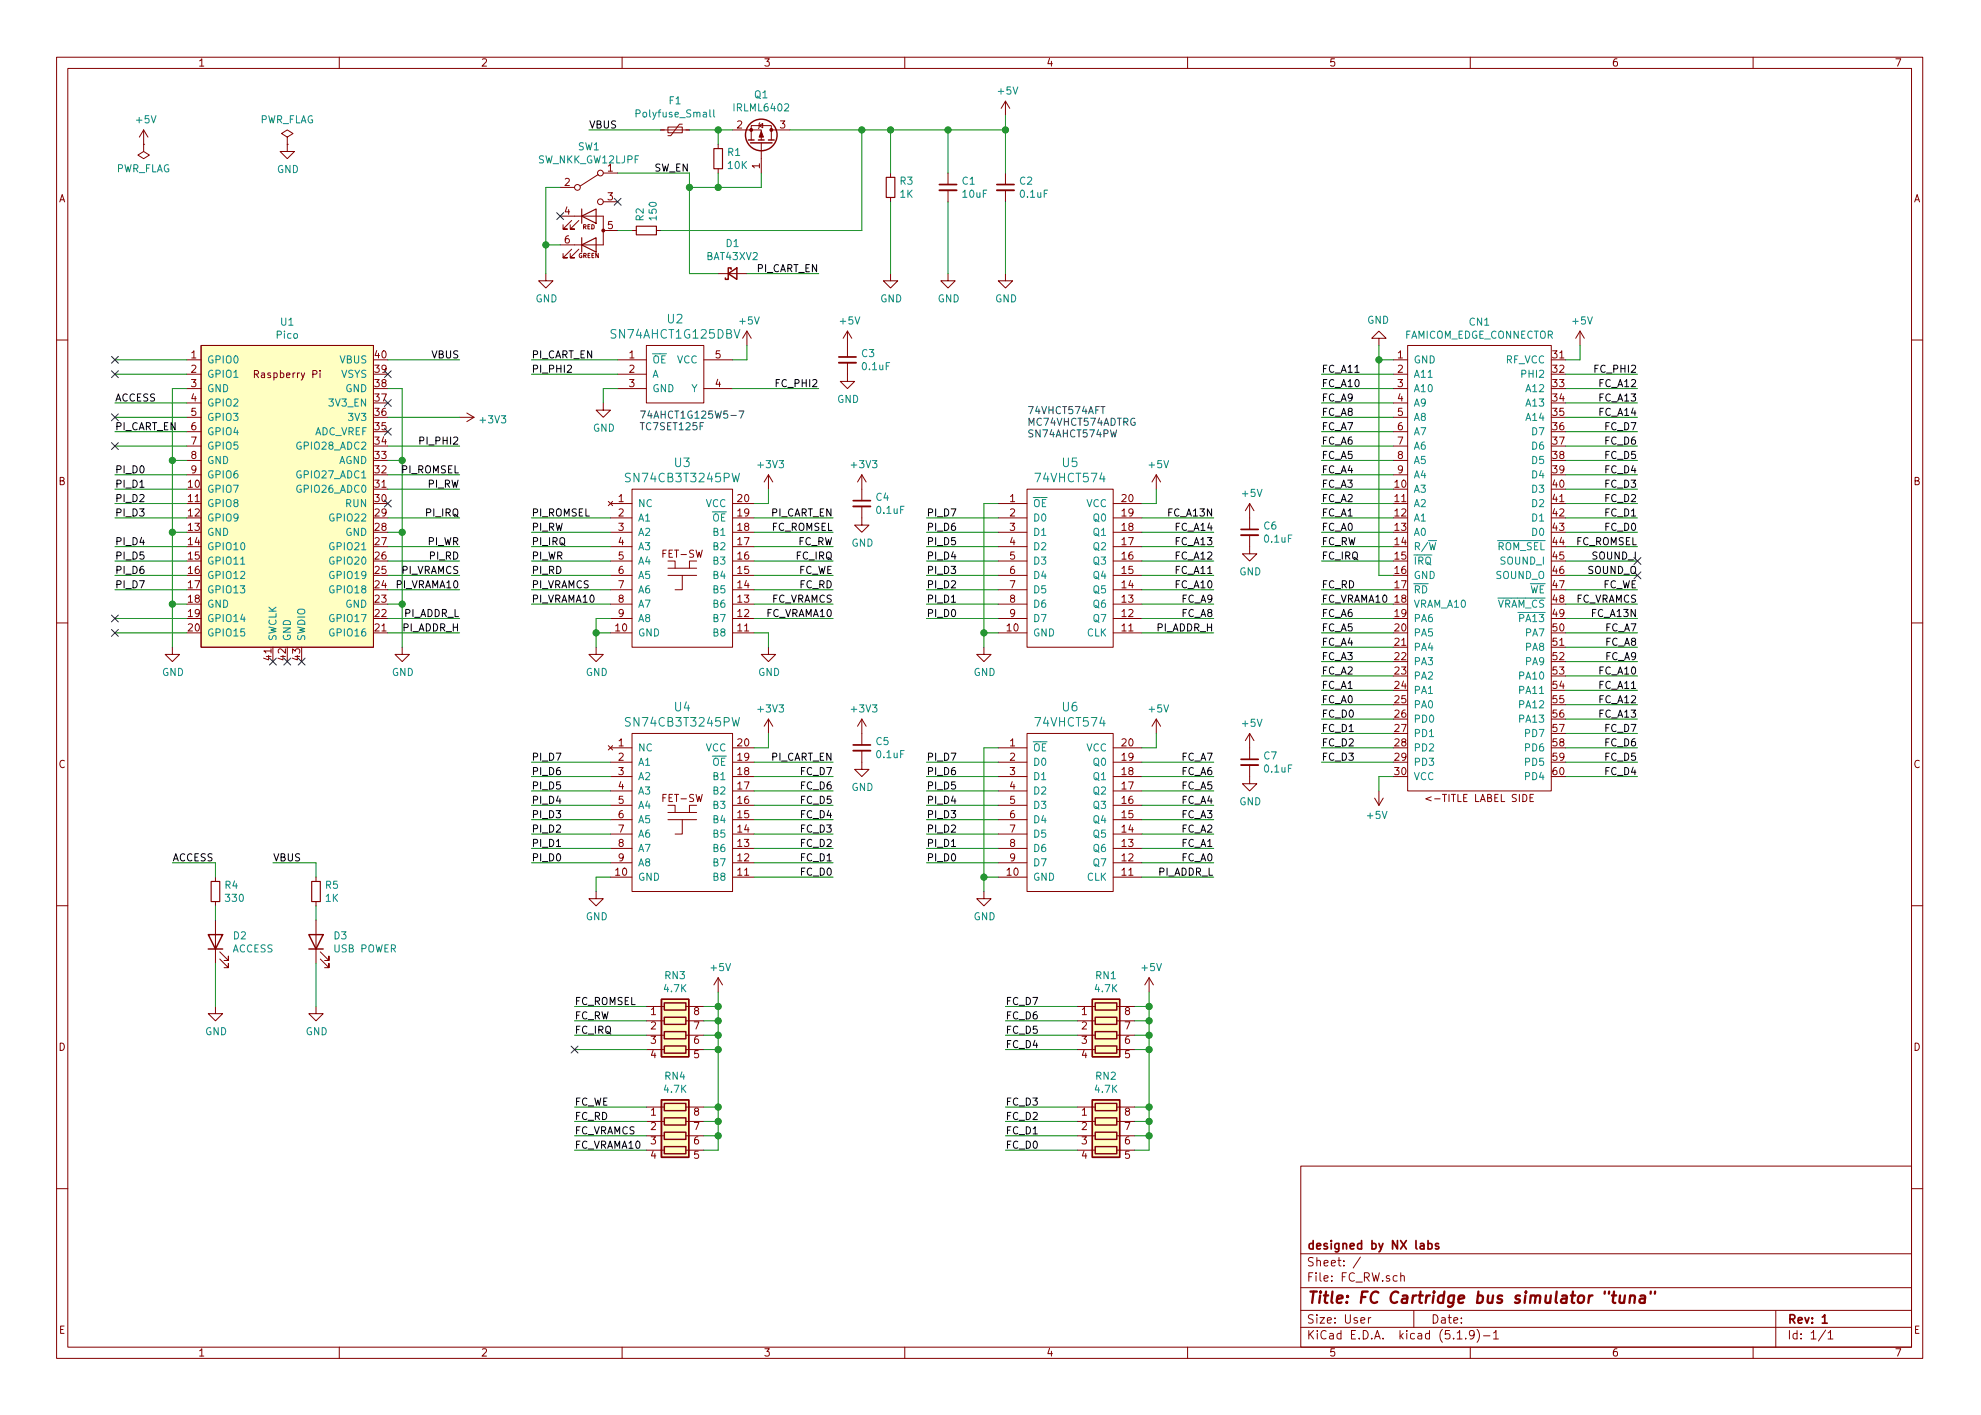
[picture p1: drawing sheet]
EESchema Schematic File Version 4
EELAYER 30 0
EELAYER END
$Descr User 13780 9843
encoding utf-8
Sheet 1 1
Title "FC Cartridge bus simulator \"tuna\""
Date ""
Rev "1"
Comp "designed by NX labs"
Comment1 ""
Comment2 ""
Comment3 ""
Comment4 ""
$EndDescr
$Comp
L FC_RW:FAMICOM_EDGE_CONNECTOR CN1
U 1 1
P 10300 3950
F 0 "CN1" H 10300 5665 50  0000 C CNN
F 1 "FAMICOM_EDGE_CONNECTOR" H 10300 5574 50  0000 C CNN
F 2 "FC_RW:Famicom_60pin" H 10300 4200 50  0001 C CNN
F 3 "" H 10300 4200 50  0001 C CNN
	1    10300 3950
	1    0    0    -1  
$EndComp
$Comp
L PiPico:Pico U1
U 1 1
P 2000 3450
F 0 "U1" H 2000 4665 50  0000 C CNN
F 1 "Pico" H 2000 4574 50  0000 C CNN
F 2 "FC_RW:RPi_Pico_SMD_TH" V 2000 3450 50  0001 C CNN
F 3 "" H 2000 3450 50  0001 C CNN
	1    2000 3450
	1    0    0    -1  
$EndComp
$Comp
L power:+5V #PWR03
U 1 1
P 1000 1000
F 0 "#PWR03" H 1000 850 50  0001 C CNN
F 1 "+5V" H 1015 1173 50  0000 C CNN
F 2 "" H 1000 1000 50  0001 C CNN
F 3 "" H 1000 1000 50  0001 C CNN
	1    1000 1000
	1    0    0    -1  
$EndComp
$Comp
L power:GND #PWR05
U 1 1
P 2000 1000
F 0 "#PWR05" H 2000 750 50  0001 C CNN
F 1 "GND" H 2005 827 50  0000 C CNN
F 2 "" H 2000 1000 50  0001 C CNN
F 3 "" H 2000 1000 50  0001 C CNN
	1    2000 1000
	1    0    0    -1  
$EndComp
$Comp
L power:PWR_FLAG #FLG03
U 1 1
P 2000 1000
F 0 "#FLG03" H 2000 1075 50  0001 C CNN
F 1 "PWR_FLAG" H 2000 1173 50  0000 C CNN
F 2 "" H 2000 1000 50  0001 C CNN
F 3 "~" H 2000 1000 50  0001 C CNN
	1    2000 1000
	1    0    0    -1  
$EndComp
$Comp
L FC_RW:74xx574 U6
U 1 1
P 7450 5650
F 0 "U6" H 7450 6387 60  0000 C CNN
F 1 "74VHCT574" H 7450 6281 60  0000 C CNN
F 2 "Package_SO:TSSOP-20_4.4x6.5mm_P0.65mm" H 7450 5650 60  0001 C CNN
F 3 "" H 7450 5650 60  0001 C CNN
	1    7450 5650
	1    0    0    -1  
$EndComp
$Comp
L FC_RW:74xx574 U5
U 1 1
P 7450 3950
F 0 "U5" H 7450 4687 60  0000 C CNN
F 1 "74VHCT574" H 7450 4581 60  0000 C CNN
F 2 "Package_SO:TSSOP-20_4.4x6.5mm_P0.65mm" H 7450 3950 60  0001 C CNN
F 3 "" H 7450 3950 60  0001 C CNN
	1    7450 3950
	1    0    0    -1  
$EndComp
Wire Wire Line
	7950 3600 8450 3600
Wire Wire Line
	7950 3700 8450 3700
Wire Wire Line
	7950 3800 8450 3800
Wire Wire Line
	7950 3900 8450 3900
Wire Wire Line
	7950 4000 8450 4000
Wire Wire Line
	7950 4100 8450 4100
Wire Wire Line
	7950 4200 8450 4200
Wire Wire Line
	7950 4300 8450 4300
Wire Wire Line
	7950 5300 8450 5300
Wire Wire Line
	7950 5400 8450 5400
Wire Wire Line
	7950 5500 8450 5500
Wire Wire Line
	7950 5600 8450 5600
Wire Wire Line
	7950 5700 8450 5700
Wire Wire Line
	7950 5800 8450 5800
Wire Wire Line
	7950 5900 8450 5900
Wire Wire Line
	7950 6000 8450 6000
Wire Wire Line
	5250 6100 5800 6100
Wire Wire Line
	5250 6000 5800 6000
Wire Wire Line
	5250 5900 5800 5900
Wire Wire Line
	5250 5800 5800 5800
Wire Wire Line
	5250 5700 5800 5700
Wire Wire Line
	5250 5600 5800 5600
Wire Wire Line
	5250 5500 5800 5500
Wire Wire Line
	5250 5400 5800 5400
Wire Wire Line
	5100 2700 5700 2700
Wire Wire Line
	3700 3600 4250 3600
Wire Wire Line
	3700 3700 4250 3700
Wire Wire Line
	3700 3800 4250 3800
Wire Wire Line
	3700 3900 4250 3900
Wire Wire Line
	3700 2600 4300 2600
Wire Wire Line
	3700 6000 4250 6000
Wire Wire Line
	3700 5900 4250 5900
Wire Wire Line
	3700 5800 4250 5800
Wire Wire Line
	3700 5700 4250 5700
Wire Wire Line
	3700 5600 4250 5600
Wire Wire Line
	3700 5500 4250 5500
Wire Wire Line
	3700 5400 4250 5400
Wire Wire Line
	3700 5300 4250 5300
Wire Wire Line
	9200 2600 9700 2600
Wire Wire Line
	9200 2700 9700 2700
Wire Wire Line
	9200 2800 9700 2800
Wire Wire Line
	9200 2900 9700 2900
Wire Wire Line
	9200 3000 9700 3000
Wire Wire Line
	9200 3100 9700 3100
Wire Wire Line
	9200 3200 9700 3200
Wire Wire Line
	9200 3300 9700 3300
Wire Wire Line
	9200 3400 9700 3400
Wire Wire Line
	9200 3500 9700 3500
Wire Wire Line
	9200 3600 9700 3600
Wire Wire Line
	9200 3700 9700 3700
Wire Wire Line
	9200 3800 9700 3800
Wire Wire Line
	9200 3900 9700 3900
Wire Wire Line
	9200 4100 9700 4100
Wire Wire Line
	9200 4200 9700 4200
Wire Wire Line
	9200 4300 9700 4300
Wire Wire Line
	9200 4400 9700 4400
Wire Wire Line
	9200 4500 9700 4500
Wire Wire Line
	9200 4600 9700 4600
Wire Wire Line
	9200 4700 9700 4700
Wire Wire Line
	9200 4800 9700 4800
Wire Wire Line
	9200 4900 9700 4900
Wire Wire Line
	9200 5000 9700 5000
Wire Wire Line
	9200 5100 9700 5100
Wire Wire Line
	9200 5200 9700 5200
Wire Wire Line
	9200 5300 9700 5300
Wire Wire Line
	10900 2600 11400 2600
Wire Wire Line
	10900 2700 11400 2700
Wire Wire Line
	10900 2800 11400 2800
Wire Wire Line
	10900 2900 11400 2900
Wire Wire Line
	10900 3000 11400 3000
Wire Wire Line
	10900 3100 11400 3100
Wire Wire Line
	10900 3200 11400 3200
Wire Wire Line
	10900 3300 11400 3300
Wire Wire Line
	10900 3400 11400 3400
Wire Wire Line
	10900 3500 11400 3500
Wire Wire Line
	10900 3600 11400 3600
Wire Wire Line
	10900 3700 11400 3700
Wire Wire Line
	10900 3800 11400 3800
Wire Wire Line
	10900 3900 11400 3900
Wire Wire Line
	10900 4000 11400 4000
Wire Wire Line
	10900 4100 11400 4100
Wire Wire Line
	10900 4200 11400 4200
Wire Wire Line
	10900 4300 11400 4300
Wire Wire Line
	10900 4400 11400 4400
Wire Wire Line
	10900 4500 11400 4500
Wire Wire Line
	10900 4600 11400 4600
Wire Wire Line
	10900 4700 11400 4700
Wire Wire Line
	10900 4800 11400 4800
Wire Wire Line
	10900 4900 11400 4900
Wire Wire Line
	10900 5000 11400 5000
Wire Wire Line
	10900 5100 11400 5100
Wire Wire Line
	10900 5200 11400 5200
Wire Wire Line
	10900 5300 11400 5300
Wire Wire Line
	10900 5400 11400 5400
Text Label 5800 6100 2    50   ~ 0
FC_D0
Text Label 5800 6000 2    50   ~ 0
FC_D1
Text Label 5800 5900 2    50   ~ 0
FC_D2
Text Label 5800 5800 2    50   ~ 0
FC_D3
Text Label 5800 5700 2    50   ~ 0
FC_D4
Text Label 5800 5600 2    50   ~ 0
FC_D5
Text Label 5800 5500 2    50   ~ 0
FC_D6
Text Label 5800 5400 2    50   ~ 0
FC_D7
Text Label 9200 5000 0    50   ~ 0
FC_D0
Text Label 9200 5100 0    50   ~ 0
FC_D1
Text Label 9200 5200 0    50   ~ 0
FC_D2
Text Label 9200 5300 0    50   ~ 0
FC_D3
Text Label 11400 5400 2    50   ~ 0
FC_D4
Text Label 11400 5300 2    50   ~ 0
FC_D5
Text Label 11400 5200 2    50   ~ 0
FC_D6
Text Label 11400 5100 2    50   ~ 0
FC_D7
Text Label 11400 3700 2    50   ~ 0
FC_D0
Text Label 11400 3600 2    50   ~ 0
FC_D1
Text Label 11400 3500 2    50   ~ 0
FC_D2
Text Label 11400 3400 2    50   ~ 0
FC_D3
Text Label 11400 3300 2    50   ~ 0
FC_D4
Text Label 11400 3200 2    50   ~ 0
FC_D5
Text Label 11400 3100 2    50   ~ 0
FC_D6
Text Label 11400 3000 2    50   ~ 0
FC_D7
Text Label 3700 6000 0    50   ~ 0
PI_D0
Text Label 3700 5900 0    50   ~ 0
PI_D1
Text Label 3700 5800 0    50   ~ 0
PI_D2
Text Label 3700 5700 0    50   ~ 0
PI_D3
Text Label 3700 5600 0    50   ~ 0
PI_D4
Text Label 3700 5500 0    50   ~ 0
PI_D5
Text Label 3700 5400 0    50   ~ 0
PI_D6
Text Label 3700 5300 0    50   ~ 0
PI_D7
Text Label 9200 3700 0    50   ~ 0
FC_A0
Text Label 9200 3600 0    50   ~ 0
FC_A1
Text Label 9200 3500 0    50   ~ 0
FC_A2
Text Label 9200 3400 0    50   ~ 0
FC_A3
Text Label 9200 3300 0    50   ~ 0
FC_A4
Text Label 9200 3200 0    50   ~ 0
FC_A5
Text Label 9200 3100 0    50   ~ 0
FC_A6
Text Label 9200 3000 0    50   ~ 0
FC_A7
Text Label 9200 2900 0    50   ~ 0
FC_A8
Text Label 9200 2800 0    50   ~ 0
FC_A9
Text Label 9200 2700 0    50   ~ 0
FC_A10
Text Label 9200 2600 0    50   ~ 0
FC_A11
Text Label 11400 2700 2    50   ~ 0
FC_A12
Text Label 11400 2800 2    50   ~ 0
FC_A13
Text Label 11400 2900 2    50   ~ 0
FC_A14
Text Label 11400 4300 2    50   ~ 0
FC_A13N
Text Label 8450 6000 2    50   ~ 0
FC_A0
Text Label 8450 5900 2    50   ~ 0
FC_A1
Text Label 8450 5800 2    50   ~ 0
FC_A2
Text Label 8450 5700 2    50   ~ 0
FC_A3
Text Label 8450 5600 2    50   ~ 0
FC_A4
Text Label 8450 5500 2    50   ~ 0
FC_A5
Text Label 8450 5400 2    50   ~ 0
FC_A6
Text Label 8450 5300 2    50   ~ 0
FC_A7
Text Label 8450 4300 2    50   ~ 0
FC_A8
Text Label 8450 4200 2    50   ~ 0
FC_A9
Text Label 8450 4100 2    50   ~ 0
FC_A10
Text Label 8450 4000 2    50   ~ 0
FC_A11
Text Label 8450 3900 2    50   ~ 0
FC_A12
Text Label 8450 3800 2    50   ~ 0
FC_A13
Text Label 8450 3700 2    50   ~ 0
FC_A14
Text Label 8450 3600 2    50   ~ 0
FC_A13N
Text Label 9200 4900 0    50   ~ 0
FC_A0
Text Label 9200 4800 0    50   ~ 0
FC_A1
Text Label 9200 4700 0    50   ~ 0
FC_A2
Text Label 9200 4600 0    50   ~ 0
FC_A3
Text Label 9200 4500 0    50   ~ 0
FC_A4
Text Label 9200 4400 0    50   ~ 0
FC_A5
Text Label 9200 4300 0    50   ~ 0
FC_A6
Text Label 11400 4400 2    50   ~ 0
FC_A7
Text Label 11400 4500 2    50   ~ 0
FC_A8
Text Label 11400 4600 2    50   ~ 0
FC_A9
Text Label 11400 4700 2    50   ~ 0
FC_A10
Text Label 11400 4800 2    50   ~ 0
FC_A11
Text Label 11400 4900 2    50   ~ 0
FC_A12
Text Label 11400 5000 2    50   ~ 0
FC_A13
Wire Wire Line
	9700 4000 9600 4000
Wire Wire Line
	9600 4000 9600 2500
Wire Wire Line
	9600 2500 9700 2500
Wire Wire Line
	9600 2500 9600 2400
Connection ~ 9600 2500
Wire Wire Line
	9700 5400 9600 5400
Wire Wire Line
	9600 5400 9600 5500
Wire Wire Line
	10900 2500 11000 2500
Wire Wire Line
	11000 2500 11000 2400
Text Label 11400 2600 2    50   ~ 0
FC_PHI2
Text Label 5700 2700 2    50   ~ 0
FC_PHI2
Text Label 5800 3700 2    50   ~ 0
FC_ROMSEL
Text Label 11400 3800 2    50   ~ 0
FC_ROMSEL
Text Label 11400 4100 2    50   ~ 0
FC_WE
Text Label 9200 4100 0    50   ~ 0
FC_RD
Text Label 5800 4100 2    50   ~ 0
FC_RD
Text Label 5800 4000 2    50   ~ 0
FC_WE
Text Label 11400 4200 2    50   ~ 0
FC_VRAMCS
Text Label 9200 4200 0    50   ~ 0
FC_VRAMA10
Text Label 5800 3800 2    50   ~ 0
FC_RW
Text Label 9200 3800 0    50   ~ 0
FC_RW
Text Label 9200 3900 0    50   ~ 0
FC_IRQ
Wire Wire Line
	7950 4400 8450 4400
Wire Wire Line
	7950 6100 8450 6100
Text Label 8450 6100 2    50   ~ 0
PI_ADDR_L
Text Label 8450 4400 2    50   ~ 0
PI_ADDR_H
Wire Wire Line
	5250 5300 5800 5300
Wire Wire Line
	6950 6100 6850 6100
Wire Wire Line
	6850 6100 6850 6200
Wire Wire Line
	6950 4400 6850 4400
Wire Wire Line
	6850 4400 6850 4500
Wire Wire Line
	7950 3500 8050 3500
Wire Wire Line
	8050 3500 8050 3400
Wire Wire Line
	7950 5200 8050 5200
Wire Wire Line
	8050 5200 8050 5100
Wire Wire Line
	800  4100 1300 4100
Wire Wire Line
	800  4300 1300 4300
Wire Wire Line
	800  4400 1300 4400
Text Label 3700 2600 0    50   ~ 0
PI_PHI2
Text Label 3700 3600 0    50   ~ 0
PI_ROMSEL
Text Label 3700 3700 0    50   ~ 0
PI_RW
Text Label 3700 4000 0    50   ~ 0
PI_RD
Text Label 3700 3900 0    50   ~ 0
PI_WR
Wire Wire Line
	800  3300 1300 3300
Wire Wire Line
	800  3400 1300 3400
Wire Wire Line
	800  3500 1300 3500
Wire Wire Line
	800  3600 1300 3600
Wire Wire Line
	800  3800 1300 3800
Wire Wire Line
	800  3900 1300 3900
Wire Wire Line
	800  4000 1300 4000
Wire Wire Line
	800  2500 1300 2500
Wire Wire Line
	800  2600 1300 2600
Wire Wire Line
	800  2800 1300 2800
Wire Wire Line
	800  2900 1300 2900
Wire Wire Line
	800  3000 1300 3000
Wire Wire Line
	800  3100 1300 3100
Wire Wire Line
	2700 4100 3200 4100
Wire Wire Line
	2700 4300 3200 4300
Wire Wire Line
	2700 4400 3200 4400
Wire Wire Line
	2700 3300 3200 3300
Wire Wire Line
	2700 3400 3200 3400
Wire Wire Line
	2700 3600 3200 3600
Wire Wire Line
	2700 3800 3200 3800
Wire Wire Line
	2700 3900 3200 3900
Wire Wire Line
	2700 4000 3200 4000
Wire Wire Line
	2700 2500 3200 2500
Wire Wire Line
	2700 2900 3200 2900
Wire Wire Line
	2700 3100 3200 3100
Wire Wire Line
	1300 4200 1200 4200
Wire Wire Line
	1200 4200 1200 4500
Wire Wire Line
	1300 3700 1200 3700
Wire Wire Line
	1200 3700 1200 4200
Connection ~ 1200 4200
Wire Wire Line
	1300 3200 1200 3200
Wire Wire Line
	1200 3200 1200 3700
Connection ~ 1200 3700
Wire Wire Line
	1300 2700 1200 2700
Wire Wire Line
	1200 2700 1200 3200
Connection ~ 1200 3200
Wire Wire Line
	2700 2700 2800 2700
Wire Wire Line
	2800 2700 2800 3200
Wire Wire Line
	2700 4200 2800 4200
Connection ~ 2800 4200
Wire Wire Line
	2800 4200 2800 4500
Wire Wire Line
	2700 3700 2800 3700
Connection ~ 2800 3700
Wire Wire Line
	2800 3700 2800 4200
Wire Wire Line
	2700 3200 2800 3200
Connection ~ 2800 3200
Wire Wire Line
	2800 3200 2800 3700
Wire Wire Line
	4250 6100 4150 6100
Wire Wire Line
	4150 6100 4150 6200
Wire Wire Line
	5250 5200 5350 5200
Wire Wire Line
	5350 5200 5350 5100
Text Label 3200 3100 2    50   ~ 0
PI_PHI2
Text Label 3200 3300 2    50   ~ 0
PI_ROMSEL
Text Label 3200 3400 2    50   ~ 0
PI_RW
Text Label 3700 3800 0    50   ~ 0
PI_IRQ
Text Label 3700 4200 0    50   ~ 0
PI_VRAMA10
Text Label 3700 4100 0    50   ~ 0
PI_VRAMCS
Text Label 3200 4000 2    50   ~ 0
PI_VRAMCS
Text Label 3200 4100 2    50   ~ 0
PI_VRAMA10
Text Label 3200 3600 2    50   ~ 0
PI_IRQ
Text Label 3200 4300 2    50   ~ 0
PI_ADDR_L
Text Label 3200 4400 2    50   ~ 0
PI_ADDR_H
Wire Wire Line
	6450 6000 6950 6000
Wire Wire Line
	6450 5900 6950 5900
Wire Wire Line
	6450 5800 6950 5800
Wire Wire Line
	6450 5700 6950 5700
Wire Wire Line
	6450 5600 6950 5600
Wire Wire Line
	6450 5500 6950 5500
Wire Wire Line
	6450 5400 6950 5400
Wire Wire Line
	6450 5300 6950 5300
Text Label 6450 6000 0    50   ~ 0
PI_D0
Text Label 6450 5900 0    50   ~ 0
PI_D1
Text Label 6450 5800 0    50   ~ 0
PI_D2
Text Label 6450 5700 0    50   ~ 0
PI_D3
Text Label 6450 5600 0    50   ~ 0
PI_D4
Text Label 6450 5500 0    50   ~ 0
PI_D5
Text Label 6450 5400 0    50   ~ 0
PI_D6
Text Label 6450 5300 0    50   ~ 0
PI_D7
Wire Wire Line
	6450 4300 6950 4300
Wire Wire Line
	6450 4200 6950 4200
Wire Wire Line
	6450 4100 6950 4100
Wire Wire Line
	6450 4000 6950 4000
Wire Wire Line
	6450 3900 6950 3900
Wire Wire Line
	6450 3800 6950 3800
Wire Wire Line
	6450 3700 6950 3700
Wire Wire Line
	6450 3600 6950 3600
Text Label 6450 4300 0    50   ~ 0
PI_D0
Text Label 6450 4200 0    50   ~ 0
PI_D1
Text Label 6450 4100 0    50   ~ 0
PI_D2
Text Label 6450 4000 0    50   ~ 0
PI_D3
Text Label 6450 3900 0    50   ~ 0
PI_D4
Text Label 6450 3800 0    50   ~ 0
PI_D5
Text Label 6450 3700 0    50   ~ 0
PI_D6
Text Label 6450 3600 0    50   ~ 0
PI_D7
$Comp
L FC_RW:SN74CB3T3245 U4
U 1 1
P 4750 5700
F 0 "U4" H 4750 6487 60  0000 C CNN
F 1 "SN74CB3T3245PW" H 4750 6381 60  0000 C CNN
F 2 "Package_SO:TSSOP-20_4.4x6.5mm_P0.65mm" H 4750 5700 60  0001 C CNN
F 3 "" H 4750 5700 60  0001 C CNN
	1    4750 5700
	1    0    0    -1  
$EndComp
$Comp
L Transistor_FET:IRLML6402 Q1
U 1 1
P 5300 1000
F 0 "Q1" V 5642 1000 50  0000 C CNN
F 1 "IRLML6402" V 5551 1000 50  0000 C CNN
F 2 "Package_TO_SOT_SMD:SOT-23" H 5500 925 50  0001 L CIN
F 3 "https://www.infineon.com/dgdl/irlml6402pbf.pdf?fileId=5546d462533600a401535668d5c2263c" H 5300 1000 50  0001 L CNN
	1    5300 1000
	0    1    -1   0   
$EndComp
$Comp
L Device:R_Pack04 RN1
U 1 1
P 7700 7200
F 0 "RN1" V 7283 7200 50  0000 C CNN
F 1 "4.7K" V 7374 7200 50  0000 C CNN
F 2 "Resistor_SMD:R_Array_Convex_4x0603" V 7975 7200 50  0001 C CNN
F 3 "~" H 7700 7200 50  0001 C CNN
	1    7700 7200
	0    1    1    0   
$EndComp
$Comp
L Device:R_Pack04 RN2
U 1 1
P 7700 7900
F 0 "RN2" V 7283 7900 50  0000 C CNN
F 1 "4.7K" V 7374 7900 50  0000 C CNN
F 2 "Resistor_SMD:R_Array_Convex_4x0603" V 7975 7900 50  0001 C CNN
F 3 "~" H 7700 7900 50  0001 C CNN
	1    7700 7900
	0    1    1    0   
$EndComp
Wire Wire Line
	4500 7800 4000 7800
Wire Wire Line
	4500 7900 4000 7900
Wire Wire Line
	4500 8000 4000 8000
Text Label 4000 7200 0    50   ~ 0
FC_IRQ
Text Label 5800 4300 2    50   ~ 0
FC_VRAMA10
Text Label 5800 4200 2    50   ~ 0
FC_VRAMCS
Wire Wire Line
	7500 8000 7000 8000
Wire Wire Line
	7500 7900 7000 7900
Wire Wire Line
	7500 7800 7000 7800
Wire Wire Line
	7500 7700 7000 7700
Wire Wire Line
	7500 7300 7000 7300
Wire Wire Line
	7500 7200 7000 7200
Wire Wire Line
	7500 7100 7000 7100
Wire Wire Line
	7500 7000 7000 7000
Text Label 7000 8000 0    50   ~ 0
FC_D0
Text Label 7000 7900 0    50   ~ 0
FC_D1
Text Label 7000 7800 0    50   ~ 0
FC_D2
Text Label 7000 7700 0    50   ~ 0
FC_D3
Text Label 7000 7300 0    50   ~ 0
FC_D4
Text Label 7000 7200 0    50   ~ 0
FC_D5
Text Label 7000 7100 0    50   ~ 0
FC_D6
Text Label 7000 7000 0    50   ~ 0
FC_D7
Wire Wire Line
	7900 7000 8000 7000
Wire Wire Line
	8000 7000 8000 7100
Wire Wire Line
	8000 7100 7900 7100
Wire Wire Line
	8000 7100 8000 7200
Wire Wire Line
	8000 7200 7900 7200
Connection ~ 8000 7100
Wire Wire Line
	8000 7200 8000 7300
Wire Wire Line
	8000 7300 7900 7300
Connection ~ 8000 7200
Wire Wire Line
	8000 7300 8000 7700
Wire Wire Line
	8000 7700 7900 7700
Connection ~ 8000 7300
Wire Wire Line
	8000 7700 8000 7800
Wire Wire Line
	8000 7800 7900 7800
Connection ~ 8000 7700
Wire Wire Line
	8000 7800 8000 7900
Wire Wire Line
	8000 7900 7900 7900
Connection ~ 8000 7800
Wire Wire Line
	8000 7900 8000 8000
Wire Wire Line
	8000 8000 7900 8000
Connection ~ 8000 7900
Text Label 11400 4000 2    50   ~ 0
SOUND_O
Text Label 11400 3900 2    50   ~ 0
SOUND_I
$Comp
L power:GND #PWR013
U 1 1
P 9600 2400
F 0 "#PWR013" H 9600 2150 50  0001 C CNN
F 1 "GND" H 9605 2227 50  0000 C CNN
F 2 "" H 9600 2400 50  0001 C CNN
F 3 "" H 9600 2400 50  0001 C CNN
	1    9600 2400
	-1   0    0    1   
$EndComp
$Comp
L power:+5V #PWR014
U 1 1
P 11000 2400
F 0 "#PWR014" H 11000 2250 50  0001 C CNN
F 1 "+5V" H 11015 2573 50  0000 C CNN
F 2 "" H 11000 2400 50  0001 C CNN
F 3 "" H 11000 2400 50  0001 C CNN
	1    11000 2400
	1    0    0    -1  
$EndComp
$Comp
L power:+5V #PWR034
U 1 1
P 9600 5500
F 0 "#PWR034" H 9600 5350 50  0001 C CNN
F 1 "+5V" H 9615 5673 50  0000 C CNN
F 2 "" H 9600 5500 50  0001 C CNN
F 3 "" H 9600 5500 50  0001 C CNN
	1    9600 5500
	-1   0    0    1   
$EndComp
$Comp
L power:+5V #PWR028
U 1 1
P 8050 5100
F 0 "#PWR028" H 8050 4950 50  0001 C CNN
F 1 "+5V" H 8065 5273 50  0000 C CNN
F 2 "" H 8050 5100 50  0001 C CNN
F 3 "" H 8050 5100 50  0001 C CNN
	1    8050 5100
	1    0    0    -1  
$EndComp
$Comp
L power:+5V #PWR019
U 1 1
P 8050 3400
F 0 "#PWR019" H 8050 3250 50  0001 C CNN
F 1 "+5V" H 8065 3573 50  0000 C CNN
F 2 "" H 8050 3400 50  0001 C CNN
F 3 "" H 8050 3400 50  0001 C CNN
	1    8050 3400
	1    0    0    -1  
$EndComp
$Comp
L power:+3V3 #PWR027
U 1 1
P 5350 5100
F 0 "#PWR027" H 5350 4950 50  0001 C CNN
F 1 "+3V3" H 5365 5273 50  0000 C CNN
F 2 "" H 5350 5100 50  0001 C CNN
F 3 "" H 5350 5100 50  0001 C CNN
	1    5350 5100
	1    0    0    -1  
$EndComp
Text Label 5800 5300 2    50   ~ 0
PI_CART_EN
Text Label 800  3000 0    50   ~ 0
PI_CART_EN
$Comp
L power:GND #PWR030
U 1 1
P 2800 4500
F 0 "#PWR030" H 2800 4250 50  0001 C CNN
F 1 "GND" H 2805 4327 50  0000 C CNN
F 2 "" H 2800 4500 50  0001 C CNN
F 3 "" H 2800 4500 50  0001 C CNN
	1    2800 4500
	1    0    0    -1  
$EndComp
$Comp
L power:GND #PWR029
U 1 1
P 1200 4500
F 0 "#PWR029" H 1200 4250 50  0001 C CNN
F 1 "GND" H 1205 4327 50  0000 C CNN
F 2 "" H 1200 4500 50  0001 C CNN
F 3 "" H 1200 4500 50  0001 C CNN
	1    1200 4500
	1    0    0    -1  
$EndComp
$Comp
L power:GND #PWR021
U 1 1
P 4150 4500
F 0 "#PWR021" H 4150 4250 50  0001 C CNN
F 1 "GND" H 4155 4327 50  0000 C CNN
F 2 "" H 4150 4500 50  0001 C CNN
F 3 "" H 4150 4500 50  0001 C CNN
	1    4150 4500
	1    0    0    -1  
$EndComp
$Comp
L power:GND #PWR032
U 1 1
P 4150 6200
F 0 "#PWR032" H 4150 5950 50  0001 C CNN
F 1 "GND" H 4155 6027 50  0000 C CNN
F 2 "" H 4150 6200 50  0001 C CNN
F 3 "" H 4150 6200 50  0001 C CNN
	1    4150 6200
	1    0    0    -1  
$EndComp
$Comp
L power:GND #PWR033
U 1 1
P 6850 6200
F 0 "#PWR033" H 6850 5950 50  0001 C CNN
F 1 "GND" H 6855 6027 50  0000 C CNN
F 2 "" H 6850 6200 50  0001 C CNN
F 3 "" H 6850 6200 50  0001 C CNN
	1    6850 6200
	1    0    0    -1  
$EndComp
$Comp
L power:GND #PWR022
U 1 1
P 6850 4500
F 0 "#PWR022" H 6850 4250 50  0001 C CNN
F 1 "GND" H 6855 4327 50  0000 C CNN
F 2 "" H 6850 4500 50  0001 C CNN
F 3 "" H 6850 4500 50  0001 C CNN
	1    6850 4500
	1    0    0    -1  
$EndComp
Text Label 3200 2500 2    50   ~ 0
VBUS
$Comp
L Device:C_Small C3
U 1 1
P 5900 2500
F 0 "C3" H 5992 2546 50  0000 L CNN
F 1 "0.1uF" H 5992 2455 50  0000 L CNN
F 2 "Capacitor_SMD:C_0603_1608Metric" H 5900 2500 50  0001 C CNN
F 3 "~" H 5900 2500 50  0001 C CNN
	1    5900 2500
	1    0    0    -1  
$EndComp
$Comp
L Device:C_Small C5
U 1 1
P 6000 5200
F 0 "C5" H 6092 5246 50  0000 L CNN
F 1 "0.1uF" H 6092 5155 50  0000 L CNN
F 2 "Capacitor_SMD:C_0603_1608Metric" H 6000 5200 50  0001 C CNN
F 3 "~" H 6000 5200 50  0001 C CNN
	1    6000 5200
	1    0    0    -1  
$EndComp
$Comp
L Device:C_Small C6
U 1 1
P 8700 3700
F 0 "C6" H 8792 3746 50  0000 L CNN
F 1 "0.1uF" H 8792 3655 50  0000 L CNN
F 2 "Capacitor_SMD:C_0603_1608Metric" H 8700 3700 50  0001 C CNN
F 3 "~" H 8700 3700 50  0001 C CNN
	1    8700 3700
	1    0    0    -1  
$EndComp
$Comp
L Device:C_Small C4
U 1 1
P 6000 3500
F 0 "C4" H 6092 3546 50  0000 L CNN
F 1 "0.1uF" H 6092 3455 50  0000 L CNN
F 2 "Capacitor_SMD:C_0603_1608Metric" H 6000 3500 50  0001 C CNN
F 3 "~" H 6000 3500 50  0001 C CNN
	1    6000 3500
	1    0    0    -1  
$EndComp
$Comp
L Device:Polyfuse_Small F1
U 1 1
P 4700 900
F 0 "F1" V 4495 900 50  0000 C CNN
F 1 "Polyfuse_Small" V 4586 900 50  0000 C CNN
F 2 "Fuse:Fuse_0805_2012Metric" H 4750 700 50  0001 L CNN
F 3 "~" H 4700 900 50  0001 C CNN
	1    4700 900 
	0    1    1    0   
$EndComp
$Comp
L Device:R_Small R1
U 1 1
P 5000 1100
F 0 "R1" H 5059 1146 50  0000 L CNN
F 1 "10K" H 5059 1055 50  0000 L CNN
F 2 "Resistor_SMD:R_0603_1608Metric" H 5000 1100 50  0001 C CNN
F 3 "~" H 5000 1100 50  0001 C CNN
	1    5000 1100
	1    0    0    -1  
$EndComp
Wire Wire Line
	5300 1200 5300 1300
Wire Wire Line
	5000 1200 5000 1300
Wire Wire Line
	5000 1300 5300 1300
Wire Wire Line
	5000 1000 5000 900 
Wire Wire Line
	5000 900  5100 900 
Connection ~ 5000 900 
Wire Wire Line
	4800 900  5000 900 
Text Label 4100 900  0    50   ~ 0
VBUS
Wire Wire Line
	4600 900  4100 900 
NoConn ~ 4300 1400
$Comp
L power:+3V3 #PWR020
U 1 1
P 3200 2900
F 0 "#PWR020" H 3200 2750 50  0001 C CNN
F 1 "+3V3" V 3215 3028 50  0000 L CNN
F 2 "" H 3200 2900 50  0001 C CNN
F 3 "" H 3200 2900 50  0001 C CNN
	1    3200 2900
	0    1    1    0   
$EndComp
NoConn ~ 2700 2600
NoConn ~ 2700 2800
NoConn ~ 2700 3000
NoConn ~ 800  4300
NoConn ~ 800  3100
NoConn ~ 800  4400
$Comp
L power:PWR_FLAG #FLG01
U 1 1
P 1000 1000
F 0 "#FLG01" H 1000 1075 50  0001 C CNN
F 1 "PWR_FLAG" H 1000 1173 50  0000 C CNN
F 2 "" H 1000 1000 50  0001 C CNN
F 3 "~" H 1000 1000 50  0001 C CNN
	1    1000 1000
	-1   0    0    1   
$EndComp
$Comp
L power:GND #PWR016
U 1 1
P 5900 2600
F 0 "#PWR016" H 5900 2350 50  0001 C CNN
F 1 "GND" H 5905 2427 50  0000 C CNN
F 2 "" H 5900 2600 50  0001 C CNN
F 3 "" H 5900 2600 50  0001 C CNN
	1    5900 2600
	1    0    0    -1  
$EndComp
$Comp
L power:GND #PWR017
U 1 1
P 8700 3800
F 0 "#PWR017" H 8700 3550 50  0001 C CNN
F 1 "GND" H 8705 3627 50  0000 C CNN
F 2 "" H 8700 3800 50  0001 C CNN
F 3 "" H 8700 3800 50  0001 C CNN
	1    8700 3800
	1    0    0    -1  
$EndComp
$Comp
L power:GND #PWR026
U 1 1
P 8700 5400
F 0 "#PWR026" H 8700 5150 50  0001 C CNN
F 1 "GND" H 8705 5227 50  0000 C CNN
F 2 "" H 8700 5400 50  0001 C CNN
F 3 "" H 8700 5400 50  0001 C CNN
	1    8700 5400
	1    0    0    -1  
$EndComp
$Comp
L power:+5V #PWR024
U 1 1
P 8700 5200
F 0 "#PWR024" H 8700 5050 50  0001 C CNN
F 1 "+5V" H 8715 5373 50  0000 C CNN
F 2 "" H 8700 5200 50  0001 C CNN
F 3 "" H 8700 5200 50  0001 C CNN
	1    8700 5200
	1    0    0    -1  
$EndComp
$Comp
L power:+3V3 #PWR023
U 1 1
P 6000 5100
F 0 "#PWR023" H 6000 4950 50  0001 C CNN
F 1 "+3V3" H 6015 5273 50  0000 C CNN
F 2 "" H 6000 5100 50  0001 C CNN
F 3 "" H 6000 5100 50  0001 C CNN
	1    6000 5100
	1    0    0    -1  
$EndComp
$Comp
L power:GND #PWR025
U 1 1
P 6000 5300
F 0 "#PWR025" H 6000 5050 50  0001 C CNN
F 1 "GND" H 6005 5127 50  0000 C CNN
F 2 "" H 6000 5300 50  0001 C CNN
F 3 "" H 6000 5300 50  0001 C CNN
	1    6000 5300
	1    0    0    -1  
$EndComp
$Comp
L Device:LED D3
U 1 1
P 2200 6550
F 0 "D3" V 2239 6432 50  0000 R CNN
F 1 "USB POWER" V 2148 6432 50  0000 R CNN
F 2 "Diode_SMD:D_0805_2012Metric" H 2200 6550 50  0001 C CNN
F 3 "~" H 2200 6550 50  0001 C CNN
	1    2200 6550
	0    -1   -1   0   
$EndComp
Wire Wire Line
	1500 6100 1500 6000
Wire Wire Line
	1500 6300 1500 6400
$Comp
L power:GND #PWR039
U 1 1
P 1500 7000
F 0 "#PWR039" H 1500 6750 50  0001 C CNN
F 1 "GND" H 1505 6827 50  0000 C CNN
F 2 "" H 1500 7000 50  0001 C CNN
F 3 "" H 1500 7000 50  0001 C CNN
	1    1500 7000
	1    0    0    -1  
$EndComp
Wire Wire Line
	1500 7000 1500 6700
Text Label 1900 6000 0    50   ~ 0
VBUS
Wire Wire Line
	1500 6000 1200 6000
$Comp
L Device:LED D2
U 1 1
P 1500 6550
F 0 "D2" V 1539 6432 50  0000 R CNN
F 1 "ACCESS" V 1448 6432 50  0000 R CNN
F 2 "Diode_SMD:D_0805_2012Metric" H 1500 6550 50  0001 C CNN
F 3 "~" H 1500 6550 50  0001 C CNN
	1    1500 6550
	0    -1   -1   0   
$EndComp
$Comp
L Device:R_Small R5
U 1 1
P 2200 6200
F 0 "R5" H 2259 6246 50  0000 L CNN
F 1 "1K" H 2259 6155 50  0000 L CNN
F 2 "Resistor_SMD:R_0603_1608Metric" H 2200 6200 50  0001 C CNN
F 3 "~" H 2200 6200 50  0001 C CNN
	1    2200 6200
	1    0    0    -1  
$EndComp
Wire Wire Line
	2200 6100 2200 6000
Wire Wire Line
	2200 6300 2200 6400
$Comp
L power:GND #PWR040
U 1 1
P 2200 7000
F 0 "#PWR040" H 2200 6750 50  0001 C CNN
F 1 "GND" H 2205 6827 50  0000 C CNN
F 2 "" H 2200 7000 50  0001 C CNN
F 3 "" H 2200 7000 50  0001 C CNN
	1    2200 7000
	1    0    0    -1  
$EndComp
Wire Wire Line
	2200 7000 2200 6700
Text Label 1200 6000 0    50   ~ 0
ACCESS
Wire Wire Line
	2200 6000 1900 6000
Text Label 800  2800 0    50   ~ 0
ACCESS
Wire Wire Line
	7000 1400 7000 1900
Wire Wire Line
	6600 1400 6600 1900
Connection ~ 7000 900 
Wire Wire Line
	7000 1200 7000 900 
Connection ~ 6600 900 
Wire Wire Line
	6600 1200 6600 900 
Wire Wire Line
	7000 900  7000 800 
Wire Wire Line
	3800 1900 3800 1700
$Comp
L Device:R_Small R2
U 1 1
P 4500 1600
F 0 "R2" H 4559 1646 50  0000 L CNN
F 1 "150" H 4559 1555 50  0000 L CNN
F 2 "Resistor_SMD:R_0603_1608Metric" H 4500 1600 50  0001 C CNN
F 3 "~" H 4500 1600 50  0001 C CNN
	1    4500 1600
	0    -1   -1   0   
$EndComp
Wire Wire Line
	7000 900  6600 900 
$Comp
L power:+5V #PWR01
U 1 1
P 7000 800
F 0 "#PWR01" H 7000 650 50  0001 C CNN
F 1 "+5V" H 7015 973 50  0000 C CNN
F 2 "" H 7000 800 50  0001 C CNN
F 3 "" H 7000 800 50  0001 C CNN
	1    7000 800 
	1    0    0    -1  
$EndComp
$Comp
L Device:C_Small C1
U 1 1
P 6600 1300
F 0 "C1" H 6692 1346 50  0000 L CNN
F 1 "10uF" H 6692 1255 50  0000 L CNN
F 2 "Capacitor_SMD:C_0805_2012Metric" H 6600 1300 50  0001 C CNN
F 3 "~" H 6600 1300 50  0001 C CNN
	1    6600 1300
	1    0    0    -1  
$EndComp
$Comp
L Device:C_Small C2
U 1 1
P 7000 1300
F 0 "C2" H 7092 1346 50  0000 L CNN
F 1 "0.1uF" H 7092 1255 50  0000 L CNN
F 2 "Capacitor_SMD:C_0603_1608Metric" H 7000 1300 50  0001 C CNN
F 3 "~" H 7000 1300 50  0001 C CNN
	1    7000 1300
	1    0    0    -1  
$EndComp
$Comp
L Device:R_Small R3
U 1 1
P 6200 1300
F 0 "R3" H 6259 1346 50  0000 L CNN
F 1 "1K" H 6259 1255 50  0000 L CNN
F 2 "Resistor_SMD:R_0603_1608Metric" H 6200 1300 50  0001 C CNN
F 3 "~" H 6200 1300 50  0001 C CNN
	1    6200 1300
	1    0    0    -1  
$EndComp
Wire Wire Line
	6200 1200 6200 900 
Connection ~ 6200 900 
Wire Wire Line
	6200 900  6600 900 
Wire Wire Line
	6200 1400 6200 1900
NoConn ~ 2100 4600
NoConn ~ 2000 4600
NoConn ~ 1900 4600
Text Label 5800 3900 2    50   ~ 0
FC_IRQ
$Comp
L Device:R_Pack04 RN3
U 1 1
P 4700 7200
F 0 "RN3" V 4283 7200 50  0000 C CNN
F 1 "4.7K" V 4374 7200 50  0000 C CNN
F 2 "Resistor_SMD:R_Array_Convex_4x0603" V 4975 7200 50  0001 C CNN
F 3 "~" H 4700 7200 50  0001 C CNN
	1    4700 7200
	0    1    1    0   
$EndComp
Wire Wire Line
	5000 7300 4900 7300
Wire Wire Line
	4900 7000 5000 7000
Wire Wire Line
	5000 7000 5000 7100
Wire Wire Line
	4900 7100 5000 7100
Connection ~ 5000 7100
Wire Wire Line
	5000 7100 5000 7200
Wire Wire Line
	4900 7200 5000 7200
Connection ~ 5000 7200
Wire Wire Line
	5000 7200 5000 7300
Text Label 4000 7900 0    50   ~ 0
FC_VRAMCS
Text Label 4000 8000 0    50   ~ 0
FC_VRAMA10
NoConn ~ 4000 7300
$Comp
L Device:C_Small C7
U 1 1
P 8700 5300
F 0 "C7" H 8792 5346 50  0000 L CNN
F 1 "0.1uF" H 8792 5255 50  0000 L CNN
F 2 "Capacitor_SMD:C_0603_1608Metric" H 8700 5300 50  0001 C CNN
F 3 "~" H 8700 5300 50  0001 C CNN
	1    8700 5300
	1    0    0    -1  
$EndComp
NoConn ~ 11400 4000
$Comp
L FC_RW:SN74AHCT1G125 U2
U 1 1
P 4700 2600
F 0 "U2" H 4700 2987 60  0000 C CNN
F 1 "SN74AHCT1G125DBV" H 4700 2881 60  0000 C CNN
F 2 "Package_TO_SOT_SMD:SOT-23-5" H 4700 2600 60  0001 C CNN
F 3 "" H 4700 2600 60  0001 C CNN
	1    4700 2600
	1    0    0    -1  
$EndComp
Wire Wire Line
	5100 2500 5200 2500
Wire Wire Line
	5200 2500 5200 2400
$Comp
L power:+5V #PWR0109
U 1 1
P 5200 2400
F 0 "#PWR0109" H 5200 2250 50  0001 C CNN
F 1 "+5V" H 5215 2573 50  0000 C CNN
F 2 "" H 5200 2400 50  0001 C CNN
F 3 "" H 5200 2400 50  0001 C CNN
	1    5200 2400
	1    0    0    -1  
$EndComp
$Comp
L power:+5V #PWR0110
U 1 1
P 5900 2400
F 0 "#PWR0110" H 5900 2250 50  0001 C CNN
F 1 "+5V" H 5915 2573 50  0000 C CNN
F 2 "" H 5900 2400 50  0001 C CNN
F 3 "" H 5900 2400 50  0001 C CNN
	1    5900 2400
	1    0    0    -1  
$EndComp
Wire Wire Line
	4300 2700 4200 2700
Wire Wire Line
	4200 2700 4200 2800
$Comp
L power:GND #PWR0111
U 1 1
P 4200 2800
F 0 "#PWR0111" H 4200 2550 50  0001 C CNN
F 1 "GND" H 4205 2627 50  0000 C CNN
F 2 "" H 4200 2800 50  0001 C CNN
F 3 "" H 4200 2800 50  0001 C CNN
	1    4200 2800
	1    0    0    -1  
$EndComp
$Comp
L power:GND #PWR0113
U 1 1
P 6000 3600
F 0 "#PWR0113" H 6000 3350 50  0001 C CNN
F 1 "GND" H 6005 3427 50  0000 C CNN
F 2 "" H 6000 3600 50  0001 C CNN
F 3 "" H 6000 3600 50  0001 C CNN
	1    6000 3600
	1    0    0    -1  
$EndComp
$Comp
L FC_RW:SN74CB3T3245 U3
U 1 1
P 4750 4000
F 0 "U3" H 4750 4787 60  0000 C CNN
F 1 "SN74CB3T3245PW" H 4750 4681 60  0000 C CNN
F 2 "Package_SO:TSSOP-20_4.4x6.5mm_P0.65mm" H 4750 4000 60  0001 C CNN
F 3 "" H 4750 4000 60  0001 C CNN
	1    4750 4000
	1    0    0    -1  
$EndComp
$Comp
L Device:R_Pack04 RN4
U 1 1
P 4700 7900
F 0 "RN4" V 4283 7900 50  0000 C CNN
F 1 "4.7K" V 4374 7900 50  0000 C CNN
F 2 "Resistor_SMD:R_Array_Convex_4x0603" V 4975 7900 50  0001 C CNN
F 3 "~" H 4700 7900 50  0001 C CNN
	1    4700 7900
	0    1    1    0   
$EndComp
Wire Wire Line
	5000 8000 4900 8000
Wire Wire Line
	4900 7700 5000 7700
Connection ~ 5000 7700
Wire Wire Line
	5000 7700 5000 7800
Wire Wire Line
	4900 7800 5000 7800
Connection ~ 5000 7800
Wire Wire Line
	5000 7800 5000 7900
Wire Wire Line
	4900 7900 5000 7900
Connection ~ 5000 7900
Wire Wire Line
	5000 7900 5000 8000
Wire Wire Line
	5000 7300 5000 7700
Connection ~ 5000 7300
Wire Wire Line
	4500 7100 4000 7100
Wire Wire Line
	4500 7200 4000 7200
Wire Wire Line
	4500 7300 4000 7300
Wire Wire Line
	4500 7000 4000 7000
$Comp
L power:+3V3 #PWR0103
U 1 1
P 6000 3400
F 0 "#PWR0103" H 6000 3250 50  0001 C CNN
F 1 "+3V3" H 6015 3573 50  0000 C CNN
F 2 "" H 6000 3400 50  0001 C CNN
F 3 "" H 6000 3400 50  0001 C CNN
	1    6000 3400
	1    0    0    -1  
$EndComp
Wire Wire Line
	3700 4000 4250 4000
Wire Wire Line
	3700 4100 4250 4100
Wire Wire Line
	3700 4200 4250 4200
Wire Wire Line
	4150 4300 4250 4300
Wire Wire Line
	5250 3700 5800 3700
Wire Wire Line
	5250 3800 5800 3800
Wire Wire Line
	5250 3900 5800 3900
Wire Wire Line
	5250 4000 5800 4000
Wire Wire Line
	5250 4100 5800 4100
Wire Wire Line
	5250 4200 5800 4200
Wire Wire Line
	5250 4300 5800 4300
Wire Wire Line
	5250 4400 5350 4400
Wire Wire Line
	5250 3600 5800 3600
Text Label 5800 3600 2    50   ~ 0
PI_CART_EN
Wire Wire Line
	5350 4400 5350 4500
$Comp
L power:GND #PWR0104
U 1 1
P 5350 4500
F 0 "#PWR0104" H 5350 4250 50  0001 C CNN
F 1 "GND" H 5355 4327 50  0000 C CNN
F 2 "" H 5350 4500 50  0001 C CNN
F 3 "" H 5350 4500 50  0001 C CNN
	1    5350 4500
	1    0    0    -1  
$EndComp
Wire Wire Line
	4250 4400 4150 4400
Wire Wire Line
	4150 4400 4150 4500
Wire Wire Line
	5250 3500 5350 3500
Wire Wire Line
	5350 3500 5350 3400
$Comp
L power:+3V3 #PWR0105
U 1 1
P 5350 3400
F 0 "#PWR0105" H 5350 3250 50  0001 C CNN
F 1 "+3V3" H 5365 3573 50  0000 C CNN
F 2 "" H 5350 3400 50  0001 C CNN
F 3 "" H 5350 3400 50  0001 C CNN
	1    5350 3400
	1    0    0    -1  
$EndComp
Wire Wire Line
	4150 4300 4150 4400
Connection ~ 4150 4400
Text Label 4000 7000 0    50   ~ 0
FC_ROMSEL
Text Label 4000 7100 0    50   ~ 0
FC_RW
Text Label 4000 7700 0    50   ~ 0
FC_WE
Text Label 4000 7800 0    50   ~ 0
FC_RD
$Comp
L power:+5V #PWR0106
U 1 1
P 8700 3600
F 0 "#PWR0106" H 8700 3450 50  0001 C CNN
F 1 "+5V" H 8715 3773 50  0000 C CNN
F 2 "" H 8700 3600 50  0001 C CNN
F 3 "" H 8700 3600 50  0001 C CNN
	1    8700 3600
	1    0    0    -1  
$EndComp
Wire Wire Line
	4000 7700 4500 7700
NoConn ~ 11400 3900
NoConn ~ 800  2600
NoConn ~ 800  2500
NoConn ~ 800  2900
Text Label 800  3300 0    50   ~ 0
PI_D0
Text Label 800  3400 0    50   ~ 0
PI_D1
Text Label 800  3600 0    50   ~ 0
PI_D3
Text Label 800  3500 0    50   ~ 0
PI_D2
Text Label 800  3900 0    50   ~ 0
PI_D5
Text Label 800  3800 0    50   ~ 0
PI_D4
Text Label 800  4100 0    50   ~ 0
PI_D7
Text Label 800  4000 0    50   ~ 0
PI_D6
NoConn ~ 2700 3500
Text Label 3200 3800 2    50   ~ 0
PI_WR
Text Label 3200 3900 2    50   ~ 0
PI_RD
$Comp
L Switch:SW_NKK_GW12LJPCF SW1
U 1 1
P 4100 1500
F 0 "SW1" H 4100 1985 50  0000 C CNN
F 1 "SW_NKK_GW12LJPF" H 4100 1894 50  0000 C CNN
F 2 "Button_Switch_THT:SW_NKK_GW12LJP" H 4100 1950 50  0001 C CNN
F 3 "http://www.nkkswitches.com/pdf/gwillum.pdf" H 4100 1700 50  0001 C CNN
	1    4100 1500
	1    0    0    -1  
$EndComp
Wire Wire Line
	3900 1700 3800 1700
Wire Wire Line
	3900 1300 3800 1300
Wire Wire Line
	3800 1300 3800 1700
Connection ~ 3800 1700
NoConn ~ 3900 1500
Wire Wire Line
	3700 2500 4300 2500
Text Label 3700 2500 0    50   ~ 0
PI_CART_EN
Wire Wire Line
	6950 5200 6850 5200
Wire Wire Line
	6950 3500 6850 3500
Connection ~ 6850 4400
Wire Wire Line
	6850 3500 6850 4400
Connection ~ 6850 6100
Wire Wire Line
	6850 5200 6850 6100
Text Notes 7150 3050 0    50   ~ 0
74VHCT574AFT\nMC74VHCT574ADTRG\nSN74AHCT574PW
Text Notes 4450 3000 0    50   ~ 0
74AHCT1G125W5-7 \nTC7SET125F
Connection ~ 8000 7000
Wire Wire Line
	8000 6900 8000 7000
$Comp
L power:+5V #PWR0101
U 1 1
P 8000 6900
F 0 "#PWR0101" H 8000 6750 50  0001 C CNN
F 1 "+5V" H 8015 7073 50  0000 C CNN
F 2 "" H 8000 6900 50  0001 C CNN
F 3 "" H 8000 6900 50  0001 C CNN
	1    8000 6900
	1    0    0    -1  
$EndComp
$Comp
L power:+5V #PWR0107
U 1 1
P 5000 6900
F 0 "#PWR0107" H 5000 6750 50  0001 C CNN
F 1 "+5V" H 5015 7073 50  0000 C CNN
F 2 "" H 5000 6900 50  0001 C CNN
F 3 "" H 5000 6900 50  0001 C CNN
	1    5000 6900
	1    0    0    -1  
$EndComp
Wire Wire Line
	5000 6900 5000 7000
Connection ~ 5000 7000
Text Label 5700 1900 2    50   ~ 0
PI_CART_EN
$Comp
L power:GND #PWR0102
U 1 1
P 6200 1900
F 0 "#PWR0102" H 6200 1650 50  0001 C CNN
F 1 "GND" H 6205 1727 50  0000 C CNN
F 2 "" H 6200 1900 50  0001 C CNN
F 3 "" H 6200 1900 50  0001 C CNN
	1    6200 1900
	1    0    0    -1  
$EndComp
$Comp
L power:GND #PWR08
U 1 1
P 3800 1900
F 0 "#PWR08" H 3800 1650 50  0001 C CNN
F 1 "GND" H 3805 1727 50  0000 C CNN
F 2 "" H 3800 1900 50  0001 C CNN
F 3 "" H 3800 1900 50  0001 C CNN
	1    3800 1900
	1    0    0    -1  
$EndComp
$Comp
L power:GND #PWR09
U 1 1
P 6600 1900
F 0 "#PWR09" H 6600 1650 50  0001 C CNN
F 1 "GND" H 6605 1727 50  0000 C CNN
F 2 "" H 6600 1900 50  0001 C CNN
F 3 "" H 6600 1900 50  0001 C CNN
	1    6600 1900
	1    0    0    -1  
$EndComp
$Comp
L power:GND #PWR010
U 1 1
P 7000 1900
F 0 "#PWR010" H 7000 1650 50  0001 C CNN
F 1 "GND" H 7005 1727 50  0000 C CNN
F 2 "" H 7000 1900 50  0001 C CNN
F 3 "" H 7000 1900 50  0001 C CNN
	1    7000 1900
	1    0    0    -1  
$EndComp
Wire Wire Line
	4300 1200 4800 1200
Wire Wire Line
	5500 900  6000 900 
Wire Wire Line
	4400 1600 4300 1600
Text Label 4800 1200 2    50   ~ 0
SW_EN
Wire Wire Line
	6000 1600 6000 900 
Wire Wire Line
	4600 1600 6000 1600
Connection ~ 6000 900 
Wire Wire Line
	6000 900  6200 900 
Wire Wire Line
	4800 1200 4800 1300
Wire Wire Line
	4800 1300 5000 1300
Connection ~ 5000 1300
$Comp
L Device:D_Schottky_Small D1
U 1 1
P 5100 1900
F 0 "D1" H 5100 1693 50  0000 C CNN
F 1 "BAT43XV2" H 5100 1784 50  0000 C CNN
F 2 "Diode_SMD:D_SOD-523" V 5100 1900 50  0001 C CNN
F 3 "~" V 5100 1900 50  0001 C CNN
	1    5100 1900
	1    0    0    1   
$EndComp
Wire Wire Line
	5700 1900 5200 1900
$Comp
L Device:R_Small R4
U 1 1
P 1500 6200
F 0 "R4" H 1559 6246 50  0000 L CNN
F 1 "330" H 1559 6155 50  0000 L CNN
F 2 "Resistor_SMD:R_0603_1608Metric" H 1500 6200 50  0001 C CNN
F 3 "~" H 1500 6200 50  0001 C CNN
	1    1500 6200
	1    0    0    -1  
$EndComp
Wire Wire Line
	5000 1900 4800 1900
Wire Wire Line
	4800 1900 4800 1300
Connection ~ 4800 1300
$EndSCHEMATC
